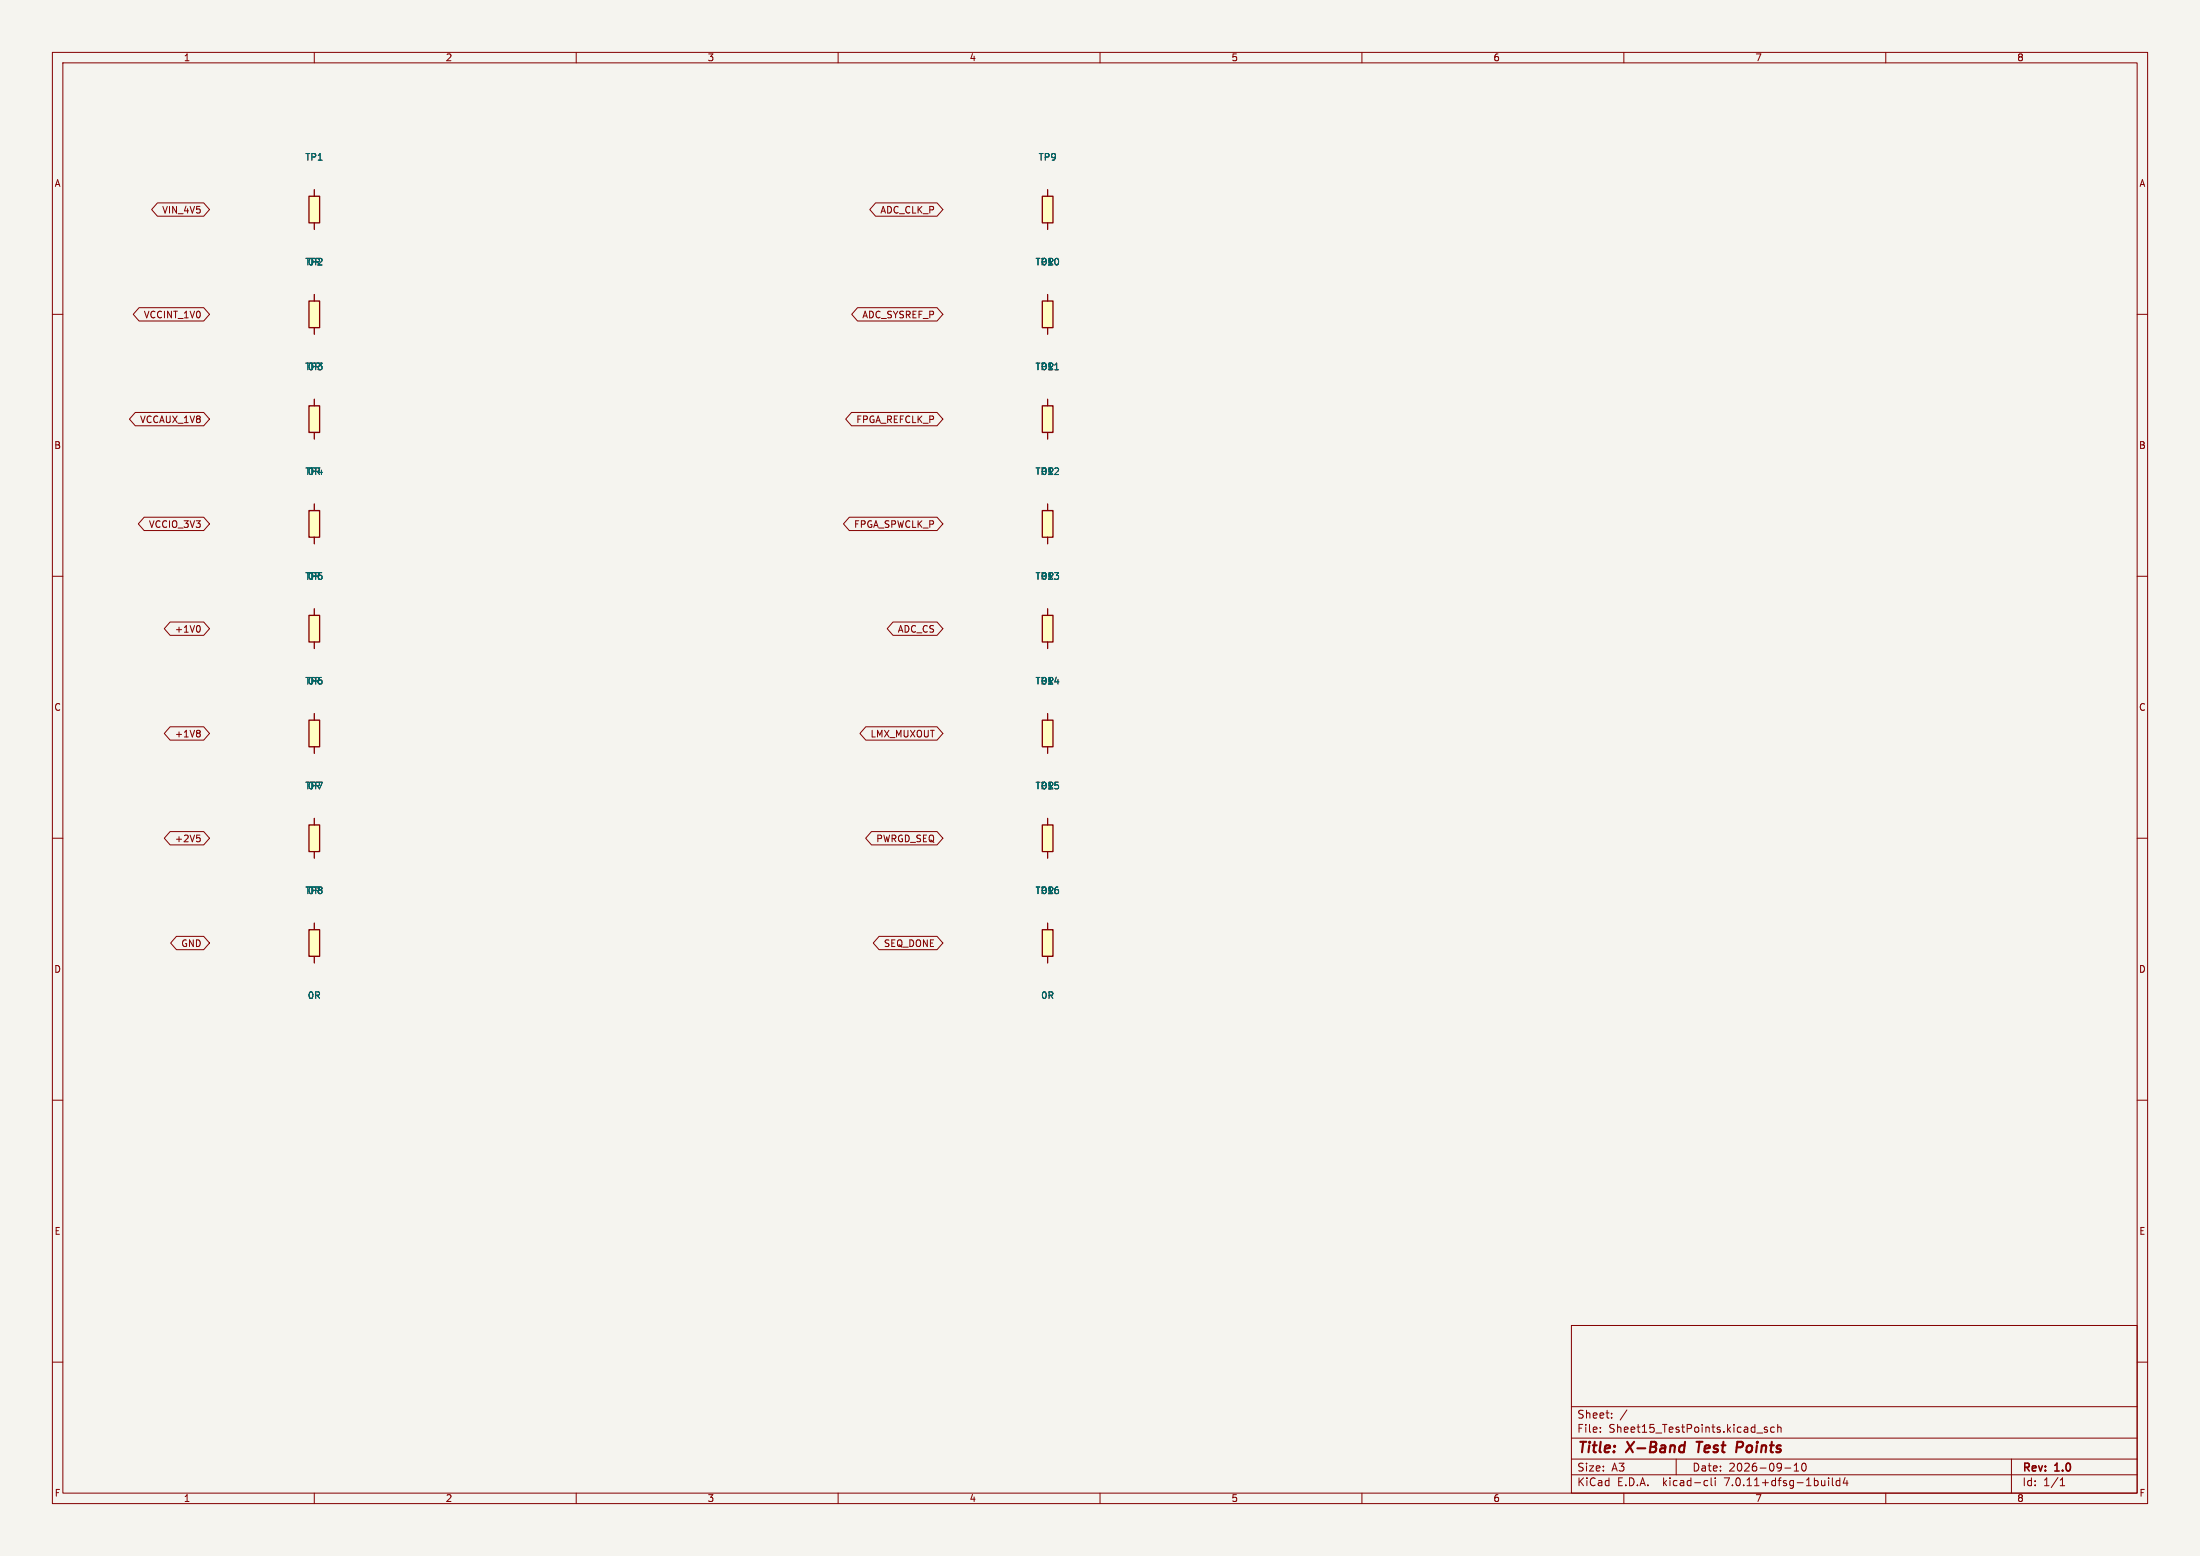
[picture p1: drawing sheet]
<svg xmlns="http://www.w3.org/2000/svg" width="420mm" height="297mm" viewBox="0 0 420 297" stroke-linecap="round" stroke-linejoin="round" font-family="sans-serif">
<path d="M0 0h420v297h-420z" fill="#f5f4ef" stroke="#f5f4ef" stroke-width=".19"/>
<g fill="none" stroke="#840000" stroke-width=".19">
<path d="M10 10h400v277h-400zM12 12h396v273h-396zM60 10v2M110 10v2M160 10v2M210 10v2M260 10v2M310 10v2M360 10v2M30.1 38.7h8.8l1.1 1.3-1.1 1.3h-8.8l-1.2-1.3zM60 36.2v1.3M167.2 38.7h11.7l1.1 1.3-1.1 1.3h-11.7l-1.2-1.3z"/>
<path d="M200 36.2v1.3M10 60h2M26.5 58.7h12.4l1.1 1.3-1.1 1.3h-12.4l-1.1-1.3zM60 42.5v1.3M60 56.2v1.3M163.7 58.7h15.2l1.1 1.3-1.1 1.3h-15.2l-1.1-1.3zM200 42.5v1.3M200 56.2v1.3M408 60h2M25.8 78.7h13.1l1.1 1.3-1.1 1.3h-13.1l-1.1-1.3zM60 62.5v1.3M60 76.2v1.3"/>
<path d="M162.6 78.7h16.3l1.1 1.3-1.1 1.3h-16.3l-1.2-1.3zM200 62.5v1.3M200 76.2v1.3M27.5 98.7h11.4l1.1 1.3-1.1 1.3h-11.4l-1.1-1.3zM60 82.5v1.3M60 96.2v1.3M162.1 98.7h16.8l1.1 1.3-1.1 1.3h-16.8l-1.1-1.3zM200 82.5v1.3M200 96.2v1.3M10 110h2M32.5 118.7h6.4l1.1 1.3-1.1 1.3h-6.4l-1.1-1.3zM37.9 119.4a.79 .79 0 0 1 0 1.3"/>
<path d="M60 102.5v1.3M60 116.2v1.3M170.5 118.7h8.4l1.1 1.3-1.1 1.3h-8.4l-1.1-1.3zM200 102.5v1.3M200 116.2v1.3M408 110h2M32.5 138.7h6.4l1.1 1.3-1.1 1.3h-6.4l-1.1-1.3zM38 139.4l.2 .2-.2 .3 .2 .3v.2l-.2 .3M60 122.5v1.3M60 136.2v1.3M165.3 138.7h13.6l1.1 1.3-1.1 1.3h-13.6l-1.1-1.3zM200 122.5v1.3"/>
<path d="M200 136.2v1.3M10 160h2M32.5 158.7h6.4l1.1 1.3-1.1 1.3h-6.4l-1.1-1.3zM37.6 159.4h.6M38 159.9l.2 .2v.3l-.2 .3M60 142.5v1.3M60 156.2v1.3M166.4 158.7h12.5l1.1 1.3-1.1 1.3h-12.5l-1.1-1.3zM200 142.5v1.3M200 156.2v1.3M408 160h2M33.7 178.7h5.2l1.1 1.3-1.1 1.3h-5.2l-1.1-1.3z"/>
<path d="M60 162.5v1.3M60 176.2v1.3M167.8 178.7h11.1l1.1 1.3-1.1 1.3h-11.1l-1.1-1.3zM200 162.5v1.3M200 176.2v1.3M60 182.5v1.3M200 182.5v1.3M10 210h2M408 210h2M10 260h2M300 253h108v32h-108zM408 260h2"/>
<path d="M300 278.5h108M300 274.5h108M300 268.5h108M305.5 273.2v.2M305.5 272.5v.1M307.7 270.5v.2M307.7 269.8v.1M310.6 269.1l-1.3 1.9M320 278.5v3M335.4 273.5h1.1M337.4 272.5l-.4-.1-.2 .2 .1 .2 .5 .2v.3h-.6M338.7 272.5l-.4-.1-.3 .3 .2 .6h.5"/>
<path d="M339.4 272.5l.2-.1 .3 .1 .1 .9M339.4 271.9v1.5M342.5 279.7l.4-.4v1.5M344.2 279.4l.1-.1a.8 .8 0 0 1 .5 .7 .8 .8 0 0 1-.5 .8 1 1 0 0 1-.1-1.4zM384 278.5v6.5M60 285v2M110 285v2M160 285v2M210 285v2M260 285v2M300 281.5h108M310 285v2"/>
<path d="M325.6 282.6l.4 .1M326 283.5l-.4 .1M326.7 282.1v1.3l.2 .2M327.4 282.1v.1M327.4 282.6v1M340.7 280.2h1.2M342.5 280.8h.9M349.1 282.1v.1M349.1 282.6v1M349.8 282.1v1.3l.2 .2M351.2 282.7l-.4-.1-.3 .3 .2 .6h.5M351.2 282.1v1.5"/>
<path d="M352.2 282l-.3 1.1h.9M352.6 282.6v1M360 285v2M393.3 283.6h.9M393.3 282.5l.4-.4v1.5"/>
</g>
<path d="M321.7 275.2l-.3 2M323.9 275.2h1.1M324.4 275.2l-.2 2M331.7 275.2h.7M332.5 276.2l-1 .1" fill="none" stroke="#840000" stroke-width=".4"/>
<g fill="#ffffc2" stroke="#ffffc2" stroke-width=".19">
<path d="M199 77.5h2v5h-2z"/>
<path d="M59 157.5h2v5h-2z"/>
<path d="M59 137.5h2v5h-2z"/>
<path d="M59 177.5h2v5h-2z"/>
<path d="M59 117.5h2v5h-2z"/>
<path d="M199 57.5h2v5h-2z"/>
<path d="M199 177.5h2v5h-2z"/>
<path d="M199 157.5h2v5h-2z"/>
<path d="M199 137.5h2v5h-2z"/>
<path d="M199 117.5h2v5h-2z"/>
<path d="M59 97.5h2v5h-2z"/>
<path d="M59 77.5h2v5h-2z"/>
<path d="M59 57.5h2v5h-2z"/>
<path d="M199 37.5h2v5h-2z"/>
<path d="M59 37.5h2v5h-2z"/>
<path d="M199 97.5h2v5h-2z"/>
</g>
<g fill="none" stroke="#840000" stroke-width=".25">
<path d="M59 37.5h2v5h-2zM199 37.5h2v5h-2zM59 57.5h2v5h-2zM199 57.5h2v5h-2zM59 77.5h2v5h-2zM199 77.5h2v5h-2zM59 97.5h2v5h-2zM199 97.5h2v5h-2zM59 117.5h2v5h-2zM199 117.5h2v5h-2zM59 137.5h2v5h-2zM199 137.5h2v5h-2z"/>
<path d="M59 157.5h2v5h-2zM199 157.5h2v5h-2zM59 177.5h2v5h-2zM199 177.5h2v5h-2z"/>
</g>
<path d="M201.4 70.6h.7" fill="none" stroke="#006464" stroke-width=".19"/>
<g font-size="2.8" fill="#840000">
<text x="301" y="277.9">Title:</text>
<text x="310.6" y="277.9">X-Band</text>
<text x="324.8" y="277.9">Test</text>
<text x="333.1" y="277.9">Points</text>
</g>
<g font-size="2.1" fill="#840000">
<text x="301" y="273.7">File:</text>
<text x="301" y="271">Sheet:</text>
<text x="307.1" y="273.7">Sheet15_TestPoints.kicad_sch</text>
<text x="301" y="281.1">Size:</text>
<text x="307.6" y="281.1">A3</text>
<text x="323" y="281.1">Date:</text>
<text x="330" y="281.1">2026-09-10</text>
<text x="386" y="281.3">Rev:</text>
<text x="392.4" y="281.3">1.0</text>
<text x="301" y="283.9">KiCad</text>
<text x="308.7" y="283.9">E.D.A.</text>
<text x="317.6" y="283.9">kicad-cli</text>
<text x="329.5" y="283.9">7.0.11+dfsg-1build4</text>
<text x="386" y="283.9">Id:</text>
<text x="390.1" y="283.9">1/1</text>
</g>
<g font-size="1.8" fill="#840000">
<text x="35" y="11.9">1</text>
<text x="85" y="11.9">2</text>
<text x="135" y="11.9">3</text>
<text x="185" y="11.9">4</text>
<text x="235" y="11.9">5</text>
<text x="285" y="11.9">6</text>
<text x="335" y="11.9">7</text>
<text x="385" y="11.9">8</text>
<text x="10.3" y="35.9">A</text>
<text x="408.3" y="35.9">A</text>
<text x="30.9" y="41">VIN_4V5</text>
<text x="168" y="41">ADC_CLK_P</text>
<text x="27.4" y="61">VCCINT_1V0</text>
<text x="164.5" y="61">ADC_SYSREF_P</text>
<text x="26.6" y="81">VCCAUX_1V8</text>
<text x="163.4" y="81">FPGA_REFCLK_P</text>
<text x="10.3" y="85.9">B</text>
<text x="408.2" y="85.9">B</text>
<text x="28.3" y="101">VCCIO_3V3</text>
<text x="162.9" y="101">FPGA_SPWCLK_P</text>
<text x="33.3" y="121">+1V0</text>
<text x="171.3" y="121">ADC_CS</text>
<text x="10.3" y="135.9">C</text>
<text x="408.2" y="135.9">C</text>
<text x="33.3" y="141">+1V8</text>
<text x="166.1" y="141">LMX_MUXOUT</text>
<text x="33.3" y="161">+2V5</text>
<text x="167.2" y="161">PWRGD_SEQ</text>
<text x="10.3" y="185.9">D</text>
<text x="34.5" y="181">GND</text>
<text x="168.6" y="181">SEQ_DONE</text>
<text x="408.2" y="185.9">D</text>
<text x="10.3" y="235.9">E</text>
<text x="408.3" y="235.9">E</text>
<text x="10.3" y="285.9">F</text>
<text x="35" y="286.9">1</text>
<text x="85" y="286.9">2</text>
<text x="135" y="286.9">3</text>
<text x="185" y="286.9">4</text>
<text x="235" y="286.9">5</text>
<text x="285" y="286.9">6</text>
<text x="335" y="286.9">7</text>
<text x="385" y="286.9">8</text>
<text x="408.3" y="285.9">F</text>
</g>
<g font-size="1.8" fill="#006464">
<text x="58.2" y="30.9">TP1</text>
<text x="198.2" y="30.9">TP9</text>
<text x="58.2" y="50.9">TP2</text>
<text x="58.7" y="50.9">0R</text>
<text x="197.6" y="50.9">TP10</text>
<text x="198.7" y="50.9">0R</text>
<text x="58.2" y="70.9">TP3</text>
<text x="58.7" y="70.9">0R</text>
<text x="197.6" y="70.9">TP11</text>
<text x="198.7" y="70.9">0R</text>
<text x="58.2" y="90.9">TP4</text>
<text x="58.7" y="90.9">0R</text>
<text x="197.6" y="90.9">TP12</text>
<text x="198.7" y="90.9">0R</text>
<text x="58.2" y="110.9">TP5</text>
<text x="58.7" y="110.9">0R</text>
<text x="197.6" y="110.9">TP13</text>
<text x="198.7" y="110.9">0R</text>
<text x="58.2" y="130.9">TP6</text>
<text x="58.7" y="130.9">0R</text>
<text x="197.6" y="130.9">TP14</text>
<text x="198.7" y="130.9">0R</text>
<text x="58.2" y="150.9">TP7</text>
<text x="58.7" y="150.9">0R</text>
<text x="197.6" y="150.9">TP15</text>
<text x="198.7" y="150.9">0R</text>
<text x="58.2" y="170.9">TP8</text>
<text x="58.7" y="170.9">0R</text>
<text x="197.6" y="170.9">TP16</text>
<text x="198.7" y="170.9">0R</text>
<text x="58.7" y="190.9">0R</text>
<text x="198.7" y="190.9">0R</text>
</g>
</svg>
